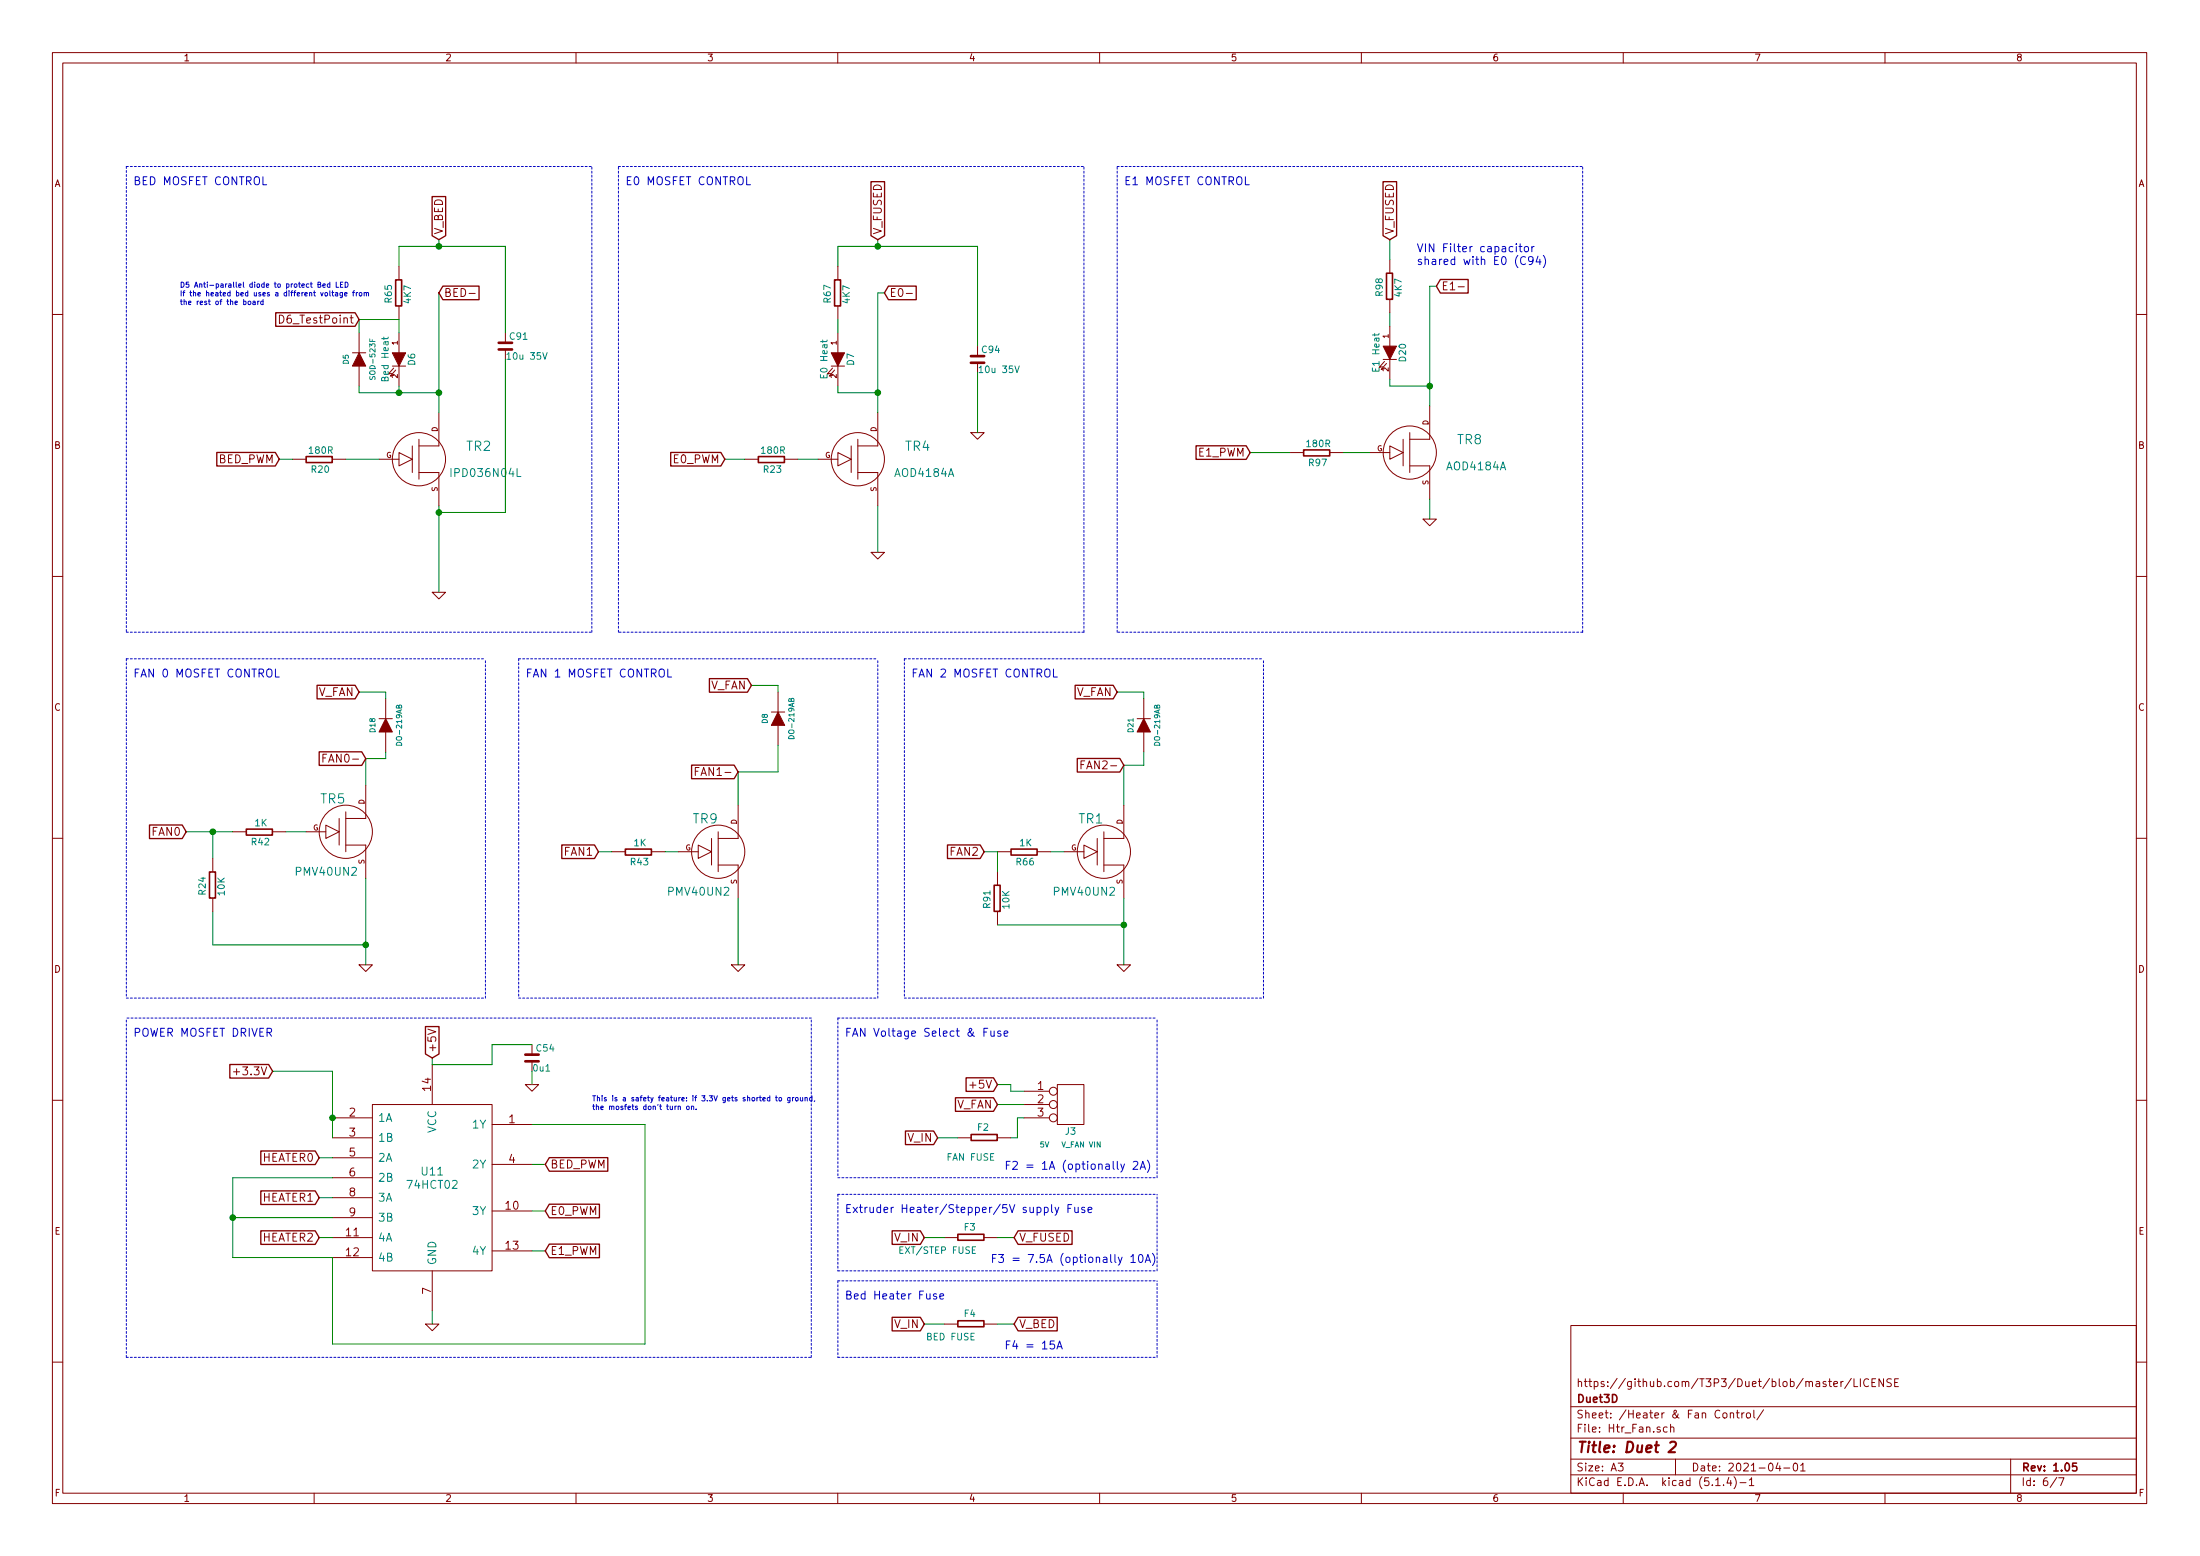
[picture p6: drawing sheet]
EESchema Schematic File Version 4
LIBS:Duet2-cache
EELAYER 30 0
EELAYER END
$Descr A3 16535 11693
encoding utf-8
Sheet 6 7
Title "Duet 2"
Date "2021-04-01"
Rev "1.05"
Comp "Duet3D"
Comment1 "https://github.com/T3P3/Duet/blob/master/LICENSE"
Comment2 ""
Comment3 ""
Comment4 ""
$EndDescr
Connection ~ 6600 1850
Wire Wire Line
	6300 1850 6600 1850
Wire Wire Line
	7350 1850 7350 2600
Wire Wire Line
	7350 2800 7350 3250
Connection ~ 3300 1850
Wire Wire Line
	3000 1850 3300 1850
Wire Wire Line
	3800 1850 3800 2500
Wire Wire Line
	1400 6250 1600 6250
Wire Wire Line
	2100 3450 2200 3450
Wire Wire Line
	6600 1800 6600 1850
Connection ~ 6600 2950
Wire Wire Line
	6600 2950 6300 2950
Wire Wire Line
	6300 2950 6300 2900
Wire Wire Line
	6300 1850 6300 2000
Wire Wire Line
	3000 2400 3000 2500
Wire Wire Line
	2750 5700 2750 5900
Wire Wire Line
	1600 6850 1600 7100
Wire Wire Line
	6650 2200 6600 2200
Wire Wire Line
	6600 2200 6600 2950
Wire Wire Line
	3300 3800 3300 3850
Wire Wire Line
	3300 2200 3300 2950
Wire Notes Line
	950  4950 3650 4950
Wire Notes Line
	950  4950 950  7500
Wire Notes Line
	950  7500 3650 7500
Wire Notes Line
	3650 7500 3650 4950
Wire Notes Line
	8150 4750 8150 1250
Wire Notes Line
	8150 4750 4650 4750
Wire Notes Line
	4650 4750 4650 1250
Wire Notes Line
	4650 1250 8150 1250
Wire Notes Line
	950  1250 4450 1250
Wire Notes Line
	950  1250 950  4750
Wire Notes Line
	950  4750 4450 4750
Wire Notes Line
	4450 4750 4450 1250
Wire Wire Line
	3000 1850 3000 2000
Wire Wire Line
	3000 2900 3000 2950
Wire Wire Line
	2700 2950 3000 2950
Connection ~ 3300 2950
Wire Wire Line
	2750 6600 2750 7100
Wire Wire Line
	6300 2400 6300 2500
Wire Wire Line
	3300 1800 3300 1850
Wire Wire Line
	5450 3450 5600 3450
Wire Wire Line
	1600 7100 2750 7100
Connection ~ 2750 7100
Wire Wire Line
	6000 3450 6150 3450
Wire Wire Line
	2600 3450 2850 3450
$Comp
L DuetWifi:BSH105 TR5
U 1 1
P 2600 6250
F 0 "TR5" H 2503 6500 70  0000 C CNN
F 1 "PMV40UN2" H 2453 5953 60  0000 C CNN
F 2 "FE Footprints:SOT-23" H 2600 6250 60  0001 C CNN
F 3 "" H 2600 6250 60  0001 C CNN
	1    2600 6250
	1    0    0    -1  
$EndComp
Text GLabel 2750 5700 0    60   Input ~ 0
FAN0-
$Comp
L DuetWifi:GND #PWR053
U 1 1
P 2750 7250
AR Path="/5090541F" Ref="#PWR053"  Part="1" 
AR Path="/50577A22/5090541F" Ref="#PWR075"  Part="1" 
F 0 "#PWR075" H 2750 7250 30  0001 C CNN
F 1 "GND" H 2750 7180 30  0001 C CNN
F 2 "" H 2750 7250 60  0001 C CNN
F 3 "" H 2750 7250 60  0001 C CNN
	1    2750 7250
	1    0    0    -1  
$EndComp
Text GLabel 1400 6250 0    60   Input ~ 0
FAN0
Text GLabel 6600 1800 1    60   Input ~ 0
V_FUSED
Text GLabel 5450 3450 0    60   Input ~ 0
E0_PWM
$Comp
L DuetWifi:GND #PWR054
U 1 1
P 6600 4150
AR Path="/50905416" Ref="#PWR054"  Part="1" 
AR Path="/50577A22/50905416" Ref="#PWR076"  Part="1" 
F 0 "#PWR076" H 6600 4150 30  0001 C CNN
F 1 "GND" H 6600 4080 30  0001 C CNN
F 2 "" H 6600 4150 60  0001 C CNN
F 3 "" H 6600 4150 60  0001 C CNN
	1    6600 4150
	1    0    0    -1  
$EndComp
Text GLabel 6650 2200 2    60   Input ~ 0
E0-
$Comp
L DuetWifi:LED D7
U 1 1
P 6300 2700
F 0 "D7" H 6300 2800 50  0000 C CNN
F 1 "E0 Heat" H 6300 2600 50  0000 C CNN
F 2 "complib:D_0603" H 6300 2700 60  0001 C CNN
F 3 "" H 6300 2700 60  0001 C CNN
	1    6300 2700
	0    1    1    0   
$EndComp
$Comp
L DuetWifi:LED D6
U 1 1
P 3000 2700
F 0 "D6" H 3000 2800 50  0000 C CNN
F 1 "Bed Heat" H 3000 2600 50  0000 C CNN
F 2 "complib:D_0603" H 3000 2700 60  0001 C CNN
F 3 "" H 3000 2700 60  0001 C CNN
	1    3000 2700
	0    1    1    0   
$EndComp
Text Notes 1000 5100 0    60   ~ 0
FAN 0 MOSFET CONTROL
Text Notes 4700 1400 0    60   ~ 0
E0 MOSFET CONTROL
Text Notes 1000 1400 0    60   ~ 0
BED MOSFET CONTROL
Text GLabel 3300 2200 2    60   Input ~ 0
BED-
$Comp
L DuetWifi:GND #PWR055
U 1 1
P 3300 4450
AR Path="/5064BB75" Ref="#PWR055"  Part="1" 
AR Path="/50577A22/5064BB75" Ref="#PWR077"  Part="1" 
F 0 "#PWR077" H 3300 4450 30  0001 C CNN
F 1 "GND" H 3300 4380 30  0001 C CNN
F 2 "" H 3300 4450 60  0001 C CNN
F 3 "" H 3300 4450 60  0001 C CNN
	1    3300 4450
	1    0    0    -1  
$EndComp
Text GLabel 2400 8700 0    60   Input ~ 0
HEATER0
Text GLabel 3300 1800 1    60   Input ~ 0
V_BED
Connection ~ 10750 2900
Wire Wire Line
	10750 2900 10450 2900
Wire Wire Line
	10450 2900 10450 2850
Wire Wire Line
	10450 1800 10450 1950
Wire Wire Line
	10800 2150 10750 2150
Wire Wire Line
	10750 2150 10750 2900
Wire Notes Line
	11900 4750 11900 1250
Wire Notes Line
	11900 4750 8400 4750
Wire Notes Line
	8400 4750 8400 1250
Wire Notes Line
	8400 1250 11900 1250
Wire Wire Line
	10450 2350 10450 2450
Wire Wire Line
	10100 3400 10300 3400
Text GLabel 10450 1800 1    60   Input ~ 0
V_FUSED
Text GLabel 9400 3400 0    60   Input ~ 0
E1_PWM
Text GLabel 10800 2150 2    60   Input ~ 0
E1-
Text GLabel 2050 8050 0    60   Input ~ 0
+3.3V
$Comp
L DuetWifi:LED D20
U 1 1
P 10450 2650
F 0 "D20" H 10450 2750 50  0000 C CNN
F 1 "E1 Heat" H 10450 2550 50  0000 C CNN
F 2 "complib:D_0603" H 10450 2650 60  0001 C CNN
F 3 "" H 10450 2650 60  0001 C CNN
	1    10450 2650
	0    1    1    0   
$EndComp
Text Notes 8450 1400 0    60   ~ 0
E1 MOSFET CONTROL
Wire Notes Line
	3900 4950 6600 4950
Wire Notes Line
	3900 4950 3900 7500
Wire Notes Line
	3900 7500 6600 7500
Wire Notes Line
	6600 7500 6600 4950
Text Notes 3950 5100 0    60   ~ 0
FAN 1 MOSFET CONTROL
Connection ~ 1600 6250
Wire Wire Line
	5550 5800 5550 6050
Wire Wire Line
	5550 6750 5550 7250
$Comp
L DuetWifi:BSH105 TR9
U 1 1
P 5400 6400
F 0 "TR9" H 5303 6650 70  0000 C CNN
F 1 "PMV40UN2" H 5253 6103 60  0000 C CNN
F 2 "FE Footprints:SOT-23" H 5400 6400 60  0001 C CNN
F 3 "" H 5400 6400 60  0001 C CNN
	1    5400 6400
	1    0    0    -1  
$EndComp
Text GLabel 5550 5800 0    60   Input ~ 0
FAN1-
$Comp
L DuetWifi:GND #PWR057
U 1 1
P 5550 7250
AR Path="/5547E89A" Ref="#PWR057"  Part="1" 
AR Path="/50577A22/5547E89A" Ref="#PWR078"  Part="1" 
F 0 "#PWR078" H 5550 7250 30  0001 C CNN
F 1 "GND" H 5550 7180 30  0001 C CNN
F 2 "" H 5550 7250 60  0001 C CNN
F 3 "" H 5550 7250 60  0001 C CNN
	1    5550 7250
	1    0    0    -1  
$EndComp
Text GLabel 4500 6400 0    60   Input ~ 0
FAN1
Wire Notes Line
	950  10200 950  7650
Wire Notes Line
	6100 10200 6100 7650
Text Notes 1000 7800 0    60   ~ 0
POWER MOSFET DRIVER
Wire Notes Line
	6100 7650 950  7650
Wire Notes Line
	950  10200 6100 10200
Text GLabel 2400 9000 0    60   Input ~ 0
HEATER1
Text GLabel 2400 9300 0    60   Input ~ 0
HEATER2
Text GLabel 2100 3450 0    60   Input ~ 0
BED_PWM
$Comp
L DuetWifi:74HCT02 U11
U 1 1
P 3250 8850
F 0 "U11" H 3250 8900 60  0000 C CNN
F 1 "74HCT02" H 3250 8800 60  0000 C CNN
F 2 "complib:TSSOP-14" H 3250 8900 60  0001 C CNN
F 3 "~" H 3250 8900 60  0000 C CNN
	1    3250 8850
	1    0    0    -1  
$EndComp
Text GLabel 4100 8750 2    60   Input ~ 0
BED_PWM
Text GLabel 4100 9100 2    60   Input ~ 0
E0_PWM
Text GLabel 4100 9400 2    60   Input ~ 0
E1_PWM
Wire Wire Line
	4100 8750 4000 8750
Wire Wire Line
	4100 9100 4000 9100
Wire Wire Line
	4000 9400 4100 9400
Wire Wire Line
	3250 9850 3250 9950
$Comp
L DuetWifi:GND #PWR058
U 1 1
P 3250 9950
AR Path="/568188CF" Ref="#PWR058"  Part="1" 
AR Path="/50577A22/568188CF" Ref="#PWR079"  Part="1" 
F 0 "#PWR079" H 3250 9950 30  0001 C CNN
F 1 "GND" H 3250 9880 30  0001 C CNN
F 2 "" H 3250 9950 60  0001 C CNN
F 3 "" H 3250 9950 60  0001 C CNN
	1    3250 9950
	1    0    0    -1  
$EndComp
$Comp
L DuetWifi:R_SMALL R65
U 1 1
P 3000 2200
F 0 "R65" V 3075 2208 50  0000 C CNN
F 1 "4K7" V 2932 2212 50  0000 C CNN
F 2 "complib:R_0603" H 3000 2200 60  0001 C CNN
F 3 "~" H 3000 2200 60  0000 C CNN
	1    3000 2200
	-1   0    0    1   
$EndComp
$Comp
L DuetWifi:R_SMALL R67
U 1 1
P 6300 2200
F 0 "R67" V 6375 2208 50  0000 C CNN
F 1 "4K7" V 6232 2212 50  0000 C CNN
F 2 "complib:R_0603" H 6300 2200 60  0001 C CNN
F 3 "~" H 6300 2200 60  0000 C CNN
	1    6300 2200
	-1   0    0    1   
$EndComp
$Comp
L DuetWifi:R_SMALL R98
U 1 1
P 10450 2150
F 0 "R98" V 10525 2158 50  0000 C CNN
F 1 "4K7" V 10382 2162 50  0000 C CNN
F 2 "complib:R_0603" H 10450 2150 60  0001 C CNN
F 3 "~" H 10450 2150 60  0000 C CNN
	1    10450 2150
	-1   0    0    1   
$EndComp
$Comp
L DuetWifi:R_SMALL R20
U 1 1
P 2400 3450
F 0 "R20" V 2475 3458 50  0000 C CNN
F 1 "180R" V 2332 3462 50  0000 C CNN
F 2 "complib:R_0603" H 2400 3450 60  0001 C CNN
F 3 "~" H 2400 3450 60  0000 C CNN
	1    2400 3450
	0    1    1    0   
$EndComp
$Comp
L DuetWifi:C_SMALL C91
U 1 1
P 3800 2600
F 0 "C91" H 3825 2675 50  0000 L CNN
F 1 "10u 35V" H 3800 2525 50  0000 L CNN
F 2 "complib:C_1206" H 3800 2600 60  0001 C CNN
F 3 "~" H 3800 2600 60  0000 C CNN
	1    3800 2600
	1    0    0    -1  
$EndComp
$Comp
L DuetWifi:C_SMALL C94
U 1 1
P 7350 2700
F 0 "C94" H 7375 2775 50  0000 L CNN
F 1 "10u 35V" H 7350 2625 50  0000 L CNN
F 2 "complib:C_1206" H 7350 2700 60  0001 C CNN
F 3 "~" H 7350 2700 60  0000 C CNN
	1    7350 2700
	1    0    0    -1  
$EndComp
Wire Wire Line
	2500 8050 2500 8400
Wire Wire Line
	4000 8450 4850 8450
Wire Wire Line
	4850 8450 4850 10100
Wire Wire Line
	4850 10100 2500 10100
Wire Wire Line
	2500 10100 2500 9450
Wire Wire Line
	2500 9450 1750 9450
Wire Wire Line
	1750 9450 1750 9150
Wire Wire Line
	1750 9150 2500 9150
Wire Wire Line
	1750 8850 2500 8850
Connection ~ 1750 9150
Wire Wire Line
	2400 8700 2500 8700
Wire Wire Line
	2400 9000 2500 9000
Wire Wire Line
	2400 9300 2500 9300
Text GLabel 3250 7950 1    60   Input ~ 0
+5V
Wire Wire Line
	3250 8000 3250 7950
Text Notes 4450 8350 0    39   ~ 0
This is a safety feature: if 3.3V gets shorted to ground,\nthe mosfets don't turn on.
$Comp
L DuetWifi:R_SMALL R23
U 1 1
P 5800 3450
F 0 "R23" V 5875 3458 50  0000 C CNN
F 1 "180R" V 5732 3462 50  0000 C CNN
F 2 "complib:R_0603" H 5800 3450 60  0001 C CNN
F 3 "~" H 5800 3450 60  0000 C CNN
	1    5800 3450
	0    1    1    0   
$EndComp
$Comp
L DuetWifi:R_SMALL R97
U 1 1
P 9900 3400
F 0 "R97" V 9975 3408 50  0000 C CNN
F 1 "180R" V 9832 3412 50  0000 C CNN
F 2 "complib:R_0603" H 9900 3400 60  0001 C CNN
F 3 "~" H 9900 3400 60  0000 C CNN
	1    9900 3400
	0    1    1    0   
$EndComp
Wire Wire Line
	1600 6250 1600 6450
$Comp
L DuetWifi:R_SMALL R24
U 1 1
P 1600 6650
F 0 "R24" V 1675 6658 50  0000 C CNN
F 1 "10K" V 1532 6662 50  0000 C CNN
F 2 "complib:R_0603" H 1600 6650 60  0001 C CNN
F 3 "~" H 1600 6650 60  0000 C CNN
	1    1600 6650
	-1   0    0    1   
$EndComp
Wire Wire Line
	9400 3400 9700 3400
$Comp
L DuetWifi:GND #PWR059
U 1 1
P 4000 8150
AR Path="/56943D05" Ref="#PWR059"  Part="1" 
AR Path="/50577A22/56943D05" Ref="#PWR080"  Part="1" 
F 0 "#PWR080" H 4000 8150 30  0001 C CNN
F 1 "GND" H 4000 8080 30  0001 C CNN
F 2 "" H 4000 8150 60  0001 C CNN
F 3 "" H 4000 8150 60  0001 C CNN
	1    4000 8150
	1    0    0    -1  
$EndComp
$Comp
L DuetWifi:C_SMALL C54
U 1 1
P 4000 7950
F 0 "C54" H 4025 8025 50  0000 L CNN
F 1 "0u1" H 4000 7875 50  0000 L CNN
F 2 "complib:C_0603" H 4000 7950 60  0001 C CNN
F 3 "~" H 4000 7950 60  0000 C CNN
	1    4000 7950
	1    0    0    -1  
$EndComp
Connection ~ 2500 8400
Wire Wire Line
	3250 8000 3700 8000
Wire Wire Line
	3700 8000 3700 7850
Wire Wire Line
	3700 7850 4000 7850
Wire Wire Line
	4000 8050 4000 8150
$Comp
L DuetWifi:IPD036N04L TR2
U 1 1
P 3150 3450
F 0 "TR2" H 3600 3550 70  0000 C CNN
F 1 "IPD036N04L" H 3650 3350 60  0000 C CNN
F 2 "FE Footprints:D-PAK" H 3150 3450 60  0001 C CNN
F 3 "" H 3150 3450 60  0001 C CNN
	1    3150 3450
	1    0    0    -1  
$EndComp
$Comp
L DuetWifi:GND #PWR060
U 1 1
P 7350 3250
AR Path="/56F6B8E3" Ref="#PWR060"  Part="1" 
AR Path="/50577A22/56F6B8E3" Ref="#PWR081"  Part="1" 
F 0 "#PWR081" H 7350 3250 30  0001 C CNN
F 1 "GND" H 7350 3180 30  0001 C CNN
F 2 "" H 7350 3250 60  0001 C CNN
F 3 "" H 7350 3250 60  0001 C CNN
	1    7350 3250
	1    0    0    -1  
$EndComp
Wire Wire Line
	6600 3800 6600 4150
$Comp
L DuetWifi:GND #PWR061
U 1 1
P 10750 3900
AR Path="/56F6BC87" Ref="#PWR061"  Part="1" 
AR Path="/50577A22/56F6BC87" Ref="#PWR082"  Part="1" 
F 0 "#PWR082" H 10750 3900 30  0001 C CNN
F 1 "GND" H 10750 3830 30  0001 C CNN
F 2 "" H 10750 3900 60  0001 C CNN
F 3 "" H 10750 3900 60  0001 C CNN
	1    10750 3900
	1    0    0    -1  
$EndComp
$Comp
L DuetWifi:R_SMALL R42
U 1 1
P 1950 6250
F 0 "R42" V 2025 6258 50  0000 C CNN
F 1 "1K" V 1882 6262 50  0000 C CNN
F 2 "complib:R_0603" H 1950 6250 60  0001 C CNN
F 3 "~" H 1950 6250 60  0000 C CNN
	1    1950 6250
	0    1    1    0   
$EndComp
$Comp
L DuetWifi:R_SMALL R43
U 1 1
P 4800 6400
F 0 "R43" V 4875 6408 50  0000 C CNN
F 1 "1K" V 4732 6412 50  0000 C CNN
F 2 "complib:R_0603" H 4800 6400 60  0001 C CNN
F 3 "~" H 4800 6400 60  0000 C CNN
	1    4800 6400
	0    1    1    0   
$EndComp
Wire Wire Line
	5100 6400 5000 6400
Wire Wire Line
	4600 6400 4500 6400
Wire Wire Line
	2300 6250 2150 6250
$Comp
L DuetWifi:IPD036N04L TR4
U 1 1
P 6450 3450
F 0 "TR4" H 6900 3550 70  0000 C CNN
F 1 "AOD4184A" H 6950 3350 60  0000 C CNN
F 2 "FE Footprints:D-PAK" H 6450 3450 60  0001 C CNN
F 3 "" H 6450 3450 60  0001 C CNN
	1    6450 3450
	1    0    0    -1  
$EndComp
$Comp
L DuetWifi:IPD036N04L TR8
U 1 1
P 10600 3400
F 0 "TR8" H 11050 3500 70  0000 C CNN
F 1 "AOD4184A" H 11100 3300 60  0000 C CNN
F 2 "FE Footprints:D-PAK" H 10600 3400 60  0001 C CNN
F 3 "" H 10600 3400 60  0001 C CNN
	1    10600 3400
	1    0    0    -1  
$EndComp
Wire Wire Line
	10750 3900 10750 3750
Wire Notes Line
	6800 4950 9500 4950
Wire Notes Line
	6800 4950 6800 7500
Wire Notes Line
	6800 7500 9500 7500
Wire Notes Line
	9500 7500 9500 4950
Text Notes 6850 5100 0    60   ~ 0
FAN 2 MOSFET CONTROL
Wire Wire Line
	8450 5750 8450 6050
Wire Wire Line
	8450 6750 8450 6950
$Comp
L DuetWifi:BSH105 TR1
U 1 1
P 8300 6400
F 0 "TR1" H 8203 6650 70  0000 C CNN
F 1 "PMV40UN2" H 8153 6103 60  0000 C CNN
F 2 "FE Footprints:SOT-23" H 8300 6400 60  0001 C CNN
F 3 "" H 8300 6400 60  0001 C CNN
	1    8300 6400
	1    0    0    -1  
$EndComp
Text GLabel 8450 5750 0    60   Input ~ 0
FAN2-
$Comp
L DuetWifi:GND #PWR062
U 1 1
P 8450 7250
AR Path="/571B8014" Ref="#PWR062"  Part="1" 
AR Path="/50577A22/571B8014" Ref="#PWR083"  Part="1" 
F 0 "#PWR083" H 8450 7250 30  0001 C CNN
F 1 "GND" H 8450 7180 30  0001 C CNN
F 2 "" H 8450 7250 60  0001 C CNN
F 3 "" H 8450 7250 60  0001 C CNN
	1    8450 7250
	1    0    0    -1  
$EndComp
Text GLabel 7400 6400 0    60   Input ~ 0
FAN2
$Comp
L DuetWifi:R_SMALL R66
U 1 1
P 7700 6400
F 0 "R66" V 7775 6408 50  0000 C CNN
F 1 "1K" V 7632 6412 50  0000 C CNN
F 2 "complib:R_0603" H 7700 6400 60  0001 C CNN
F 3 "~" H 7700 6400 60  0000 C CNN
	1    7700 6400
	0    1    1    0   
$EndComp
Wire Wire Line
	8000 6400 7900 6400
Wire Wire Line
	7500 6400 7400 6400
$Comp
L DuetWifi:R_SMALL R91
U 1 1
P 7500 6750
F 0 "R91" V 7575 6758 50  0000 C CNN
F 1 "10K" V 7432 6762 50  0000 C CNN
F 2 "complib:R_0603" H 7500 6750 60  0001 C CNN
F 3 "~" H 7500 6750 60  0000 C CNN
	1    7500 6750
	-1   0    0    1   
$EndComp
Wire Wire Line
	7500 6550 7500 6400
Wire Wire Line
	7500 6950 8450 6950
Connection ~ 8450 6950
$Comp
L DuetWifi:DIODE D5
U 1 1
P 2700 2700
F 0 "D5" H 2700 2800 40  0000 C CNN
F 1 "SOD-523F" H 2700 2600 40  0000 C CNN
F 2 "complib:SOD-523F" H 2700 2700 60  0001 C CNN
F 3 "~" H 2700 2700 60  0000 C CNN
	1    2700 2700
	0    -1   -1   0   
$EndComp
Wire Wire Line
	3000 2400 2700 2400
Wire Wire Line
	2700 2400 2700 2500
Wire Wire Line
	2700 2950 2700 2900
Connection ~ 3000 2950
Text Notes 1350 2300 0    39   ~ 0
D5 Anti-parallel diode to protect Bed LED\nIf the heated bed uses a different voltage from \nthe rest of the board
Wire Notes Line
	6300 7650 8700 7650
Wire Notes Line
	6300 7650 6300 8850
Wire Notes Line
	6300 8850 8700 8850
Wire Notes Line
	8700 8850 8700 7650
Text Notes 6350 7800 0    60   ~ 0
FAN Voltage Select & Fuse
Text GLabel 7050 8550 0    60   Input ~ 0
V_IN
Text GLabel 7500 8300 0    60   Input ~ 0
V_FAN
$Comp
L DuetWifi:CONN3 J3
U 1 1
P 8050 8300
F 0 "J3" H 8050 8100 50  0000 C CNN
F 1 "5V   V_FAN VIN" H 8050 8000 40  0000 C CNN
F 2 "FE Footprints:CONN_3x1" H 8050 8300 60  0001 C CNN
F 3 "~" H 8050 8300 60  0000 C CNN
	1    8050 8300
	1    0    0    -1  
$EndComp
Text GLabel 7500 8150 0    60   Input ~ 0
+5V
Wire Wire Line
	7500 8150 7600 8150
Wire Wire Line
	7600 8150 7600 8200
Wire Wire Line
	7600 8200 7700 8200
Wire Wire Line
	7500 8300 7700 8300
Text GLabel 2700 2400 0    60   Input ~ 0
D6_TestPoint
$Comp
L DuetWifi:DIODE D18
U 1 1
P 2900 5450
F 0 "D18" H 2900 5550 40  0000 C CNN
F 1 "DO-219AB" H 2900 5350 40  0000 C CNN
F 2 "complib:DO-219AB" H 2900 5450 60  0001 C CNN
F 3 "http://uk.farnell.com/taiwan-semiconductor/es1cl/diode-ultra-fast-s1a-150v/dp/1559125" H 2900 5450 60  0001 C CNN
	1    2900 5450
	0    -1   -1   0   
$EndComp
Text GLabel 2700 5200 0    60   Input ~ 0
V_FAN
Wire Wire Line
	2750 5700 2900 5700
Wire Wire Line
	2900 5700 2900 5650
Wire Wire Line
	2900 5250 2900 5200
Wire Wire Line
	2900 5200 2700 5200
$Comp
L DuetWifi:DIODE D8
U 1 1
P 5850 5400
F 0 "D8" H 5850 5500 40  0000 C CNN
F 1 "DO-219AB" H 5850 5300 40  0000 C CNN
F 2 "complib:DO-219AB" H 5850 5400 60  0001 C CNN
F 3 "http://uk.farnell.com/taiwan-semiconductor/es1cl/diode-ultra-fast-s1a-150v/dp/1559125" H 5850 5400 60  0001 C CNN
	1    5850 5400
	0    -1   -1   0   
$EndComp
Text GLabel 5650 5150 0    60   Input ~ 0
V_FAN
Wire Wire Line
	5850 5200 5850 5150
Wire Wire Line
	5850 5150 5650 5150
Wire Wire Line
	5550 5800 5850 5800
Wire Wire Line
	5850 5800 5850 5600
$Comp
L DuetWifi:DIODE D21
U 1 1
P 8600 5450
F 0 "D21" H 8600 5550 40  0000 C CNN
F 1 "DO-219AB" H 8600 5350 40  0000 C CNN
F 2 "complib:DO-219AB" H 8600 5450 60  0001 C CNN
F 3 "http://uk.farnell.com/taiwan-semiconductor/es1cl/diode-ultra-fast-s1a-150v/dp/1559125" H 8600 5450 60  0001 C CNN
	1    8600 5450
	0    -1   -1   0   
$EndComp
Text GLabel 8400 5200 0    60   Input ~ 0
V_FAN
Wire Wire Line
	8600 5250 8600 5200
Wire Wire Line
	8600 5200 8400 5200
Wire Wire Line
	8450 5750 8600 5750
Wire Wire Line
	8600 5750 8600 5650
$Comp
L DuetWifi:R_SMALL F2
U 1 1
P 7400 8550
F 0 "F2" V 7475 8558 50  0000 C CNN
F 1 "FAN FUSE" V 7250 8650 50  0000 C CNN
F 2 "MCCQ-122-minibladefuseholder" H 7400 8550 60  0001 C CNN
F 3 "" H 7400 8550 60  0001 C CNN
	1    7400 8550
	0    -1   -1   0   
$EndComp
Wire Wire Line
	7600 8550 7650 8550
Wire Wire Line
	7650 8550 7650 8400
Wire Wire Line
	7650 8400 7700 8400
Wire Wire Line
	7200 8550 7050 8550
Wire Wire Line
	3800 2700 3800 3850
Wire Wire Line
	3800 3850 3300 3850
Connection ~ 3300 3850
Text Notes 10650 2000 0    60   ~ 0
VIN Filter capacitor\nshared with E0 (C94)
Wire Notes Line
	6300 8975 8700 8975
Wire Notes Line
	6300 8975 6300 9550
Wire Notes Line
	6300 9550 8700 9550
Wire Notes Line
	8700 9550 8700 8975
Text Notes 6350 9125 0    60   ~ 0
Extruder Heater/Stepper/5V supply Fuse
Text GLabel 6950 9300 0    60   Input ~ 0
V_IN
$Comp
L DuetWifi:R_SMALL F3
U 1 1
P 7300 9300
F 0 "F3" V 7375 9308 50  0000 C CNN
F 1 "EXT/STEP FUSE" V 7200 9550 50  0000 C CNN
F 2 "MCCQ-122-minibladefuseholder" H 7300 9300 60  0001 C CNN
F 3 "" H 7300 9300 60  0001 C CNN
	1    7300 9300
	0    -1   -1   0   
$EndComp
Wire Wire Line
	7500 9300 7625 9300
Wire Wire Line
	7100 9300 6950 9300
Text GLabel 7625 9300 2    60   Input ~ 0
V_FUSED
Wire Notes Line
	6300 9625 8700 9625
Wire Notes Line
	6300 9625 6300 10200
Wire Notes Line
	6300 10200 8700 10200
Wire Notes Line
	8700 10200 8700 9625
Text Notes 6350 9775 0    60   ~ 0
Bed Heater Fuse
Text GLabel 6950 9950 0    60   Input ~ 0
V_IN
$Comp
L DuetWifi:R_SMALL F4
U 1 1
P 7300 9950
F 0 "F4" V 7375 9958 50  0000 C CNN
F 1 "BED FUSE" V 7200 10100 50  0000 C CNN
F 2 "MCCQ-122-minibladefuseholder" H 7300 9950 60  0001 C CNN
F 3 "" H 7300 9950 60  0001 C CNN
	1    7300 9950
	0    -1   -1   0   
$EndComp
Wire Wire Line
	7500 9950 7625 9950
Wire Wire Line
	7100 9950 6950 9950
Text GLabel 7625 9950 2    60   Input ~ 0
V_BED
Text Notes 7550 8800 0    60   ~ 0
F2 = 1A (optionally 2A)
Text Notes 7400 9500 0    60   ~ 0
 F3 = 7.5A (optionally 10A)
Text Notes 7550 10150 0    60   ~ 0
F4 = 15A
Wire Wire Line
	6600 1850 7350 1850
Wire Wire Line
	3300 1850 3800 1850
Wire Wire Line
	6600 2950 6600 3100
Wire Wire Line
	3300 2950 3300 3100
Wire Wire Line
	2750 7100 2750 7250
Wire Wire Line
	10750 2900 10750 3050
Wire Wire Line
	1600 6250 1750 6250
Wire Wire Line
	1750 9150 1750 8850
Wire Wire Line
	2500 8400 2500 8550
Wire Wire Line
	8450 6950 8450 7250
Wire Wire Line
	3000 2950 3300 2950
Wire Wire Line
	3300 3850 3300 4450
Wire Wire Line
	2050 8050 2500 8050
$EndSCHEMATC
